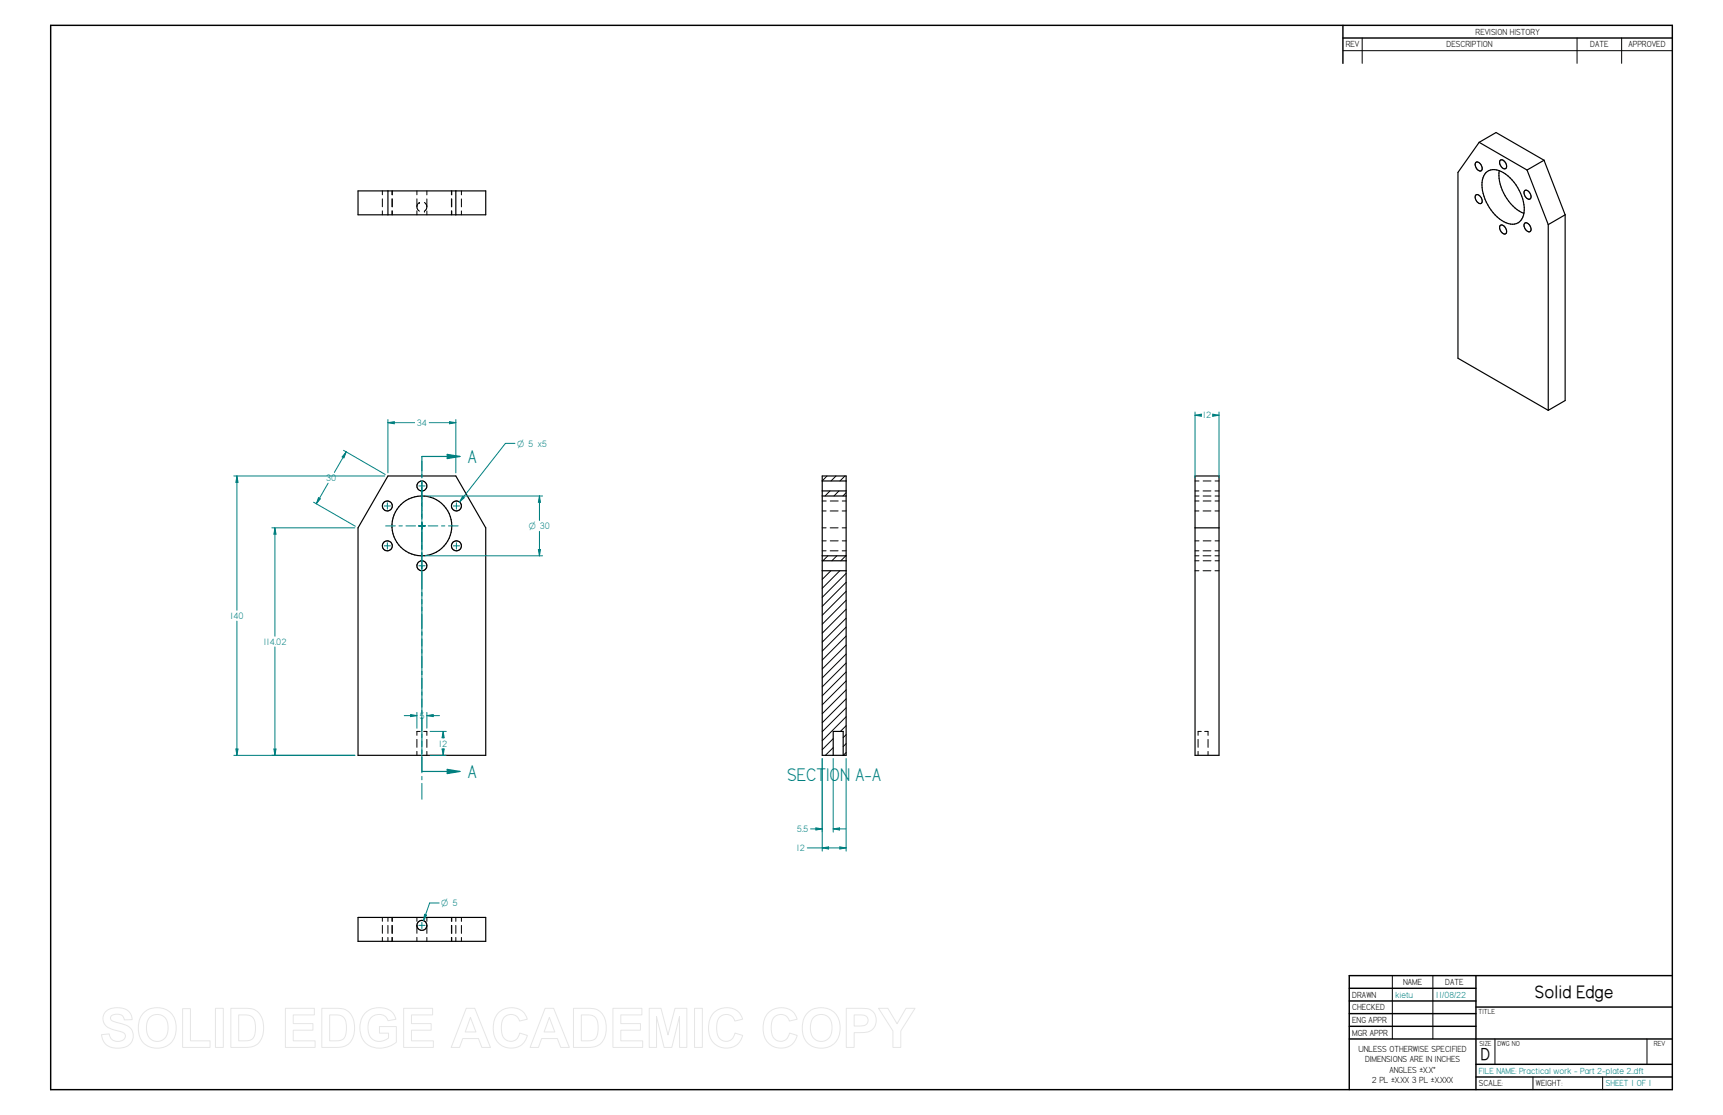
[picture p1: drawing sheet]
<svg xmlns="http://www.w3.org/2000/svg" width="864mm" height="559mm" viewBox="0 0 864 559" stroke-linecap="round" stroke-linejoin="round" font-family="sans-serif">
<g fill="none" stroke="#000" stroke-width=".72">
<path d="M25 13h813v533h-813zM673 13v19M673 19h165M676 495h64M740 489v57M838 489h-162v57M676 502h64M676 508h64M676 514h64M740 505h98M676 521h162M740 533h98"/>
<path d="M740 540h98"/>
</g>
<g fill="none" stroke="#000" stroke-width=".5">
<path d="M683 19v13M790 19v13M813 19v13M673 25h165M192 96v2M192 100v4M196 96v2M196 100v4M197 96v2M197 100v4M209 96v2M209 100v4"/>
<path d="M214 96v2M214 100v4M226 96v2M226 100v4M231 96v2M231 100v4M192 106v2M196 106v2M197 106v2M209 104l1 2M209 106v2M210 101h.1"/>
<path d="M210 101l-1 3M213 106h.1M213 101l1 3M214 106v2M214 104l-1 2M226 106v2M231 106v2M599 246h2M599 256h2M599 249h2M599 241h2M599 251h2"/>
<path d="M603 246h4M603 256h4M603 249h4M603 241h4M603 251h4M609 246h2M609 256h2M609 249h2M609 241h2M609 251h2M599 279h2M599 276h2"/>
<path d="M599 271h2M603 279h4M603 276h4M603 271h4M609 279h2M609 276h2M609 271h2M599 286h2M599 281h2M603 286h4M603 281h4M609 286h2"/>
<path d="M609 281h2M209 371v4M209 377v2M211 367h-2v2M212 367h2v2M214 371v4M214 377v2M600 371v4M600 377v2M602 367h-2v2M604 367h1v2M605 371v4"/>
<path d="M605 377v2M192 460v2M194 460v2M196 460v2M197 460v2M209 460v2M214 460v2M226 460v2M228 460v2M231 460v2M192 464v4M192 470v2"/>
<path d="M194 464v4M194 470v2M196 464v4M196 470v2M197 464v4M197 470v2M209 464v4M209 470v2M214 464v4M214 470v2M226 464v4M226 470v2"/>
<path d="M228 464v4M228 470v2M231 464v4M231 470v2M698 489v32M718 489v32M749 521v12M768 540v6M803 540v6M825 521v12"/>
</g>
<g fill="none" stroke="#000" stroke-width=".59">
<path d="M741 71l24 14M741 71l-10 15v94l45 26M741 71l9-5 24 14M179 96h64v12h-64zM194 96v12M228 96v12M740 98a2.5 2.5 0 0 1 2 1 2.5 2.5 0 0 1 0 3 3 3 0 0 1-2-4zM740 82a2.5 2.5 0 0 1 2 1 2.5 2.5 0 0 1 0 3 3 3 0 0 1-2-4zM745 87a9 9 0 0 1 12 2 20 20 0 0 1 6 21 7 7 0 0 1-11 0 21 21 0 0 1-8-22zM751 86a22 22 0 0 0 13 21M752 80a2.5 2.5 0 0 1 3 2 2.5 2.5 0 0 1-1 3 3 3 0 0 1-2-5zM764 95a2.7 2.7 0 0 1 3 2 2.7 2.7 0 0 1 0 3 3 3 0 0 1-3-5z"/>
<path d="M765 85l11 28M774 80l-9 5M774 80l10 28M755 114a1.5 1.5 0 0 1 0 2 1.5 1.5 0 0 1-2 1 2.6 2.6 0 0 1 0-4l2 1M764 112a2.7 2.7 0 0 1 3 1 2.7 2.7 0 0 1 0 3 3 3 0 0 1-3-4zM776 113v93M784 108v93l-8 5M784 108l-8 5M194 239h34l15 26v114h-64v-114zM599 239h12v140h-12zM599 265h12M179 460h64v12h-64z"/>
<circle cx="194" cy="254" r="2.5"/>
<circle cx="211" cy="244" r="2.5"/>
<circle cx="229" cy="254" r="2.5"/>
<circle cx="194" cy="274" r="2.5"/>
<circle cx="211" cy="264" r="15"/>
<circle cx="229" cy="274" r="2.5"/>
<circle cx="211" cy="284" r="2.5"/>
<circle cx="211" cy="464" r="2.5"/>
</g>
<path d="M258 222h-5l-23 30M232 249h1l-3 3z" fill="none" stroke="#008080" stroke-width=".5"/>
<path d="M232 249h1l-3 3z" fill="#008080"/>
<path d="M194 210v27M225 211l3 1h-3zM228 210v27" fill="none" stroke="#008080" stroke-width=".5"/>
<path d="M225 211l3 1h-3z" fill="#008080"/>
<path d="M194 212l4-1v1z" fill="none" stroke="#008080" stroke-width=".5"/>
<path d="M194 212l4-1v1z" fill="#008080"/>
<path d="M194 212h14M215 212h13M172 226l21 12M157 252l21 12M160 249l1 1-2 2z" fill="none" stroke="#008080" stroke-width=".5"/>
<path d="M160 249l1 1-2 2z" fill="#008080"/>
<path d="M174 226l-2 3h-1z" fill="none" stroke="#008080" stroke-width=".5"/>
<path d="M174 226l-2 3h-1z" fill="#008080"/>
<path d="M174 226l-6 11M164 242l-5 10M136 265h42M138 265v3h-1zM136 379h42" fill="none" stroke="#008080" stroke-width=".5"/>
<path d="M138 265v3h-1z" fill="#008080"/>
<path d="M137 375h1v4z" fill="none" stroke="#008080" stroke-width=".5"/>
<path d="M137 375h1v4z" fill="#008080"/>
<path d="M117 239h76M119 239v3h-1zM138 265v54M138 324v55M117 379h61" fill="none" stroke="#008080" stroke-width=".5"/>
<path d="M119 239v3h-1z" fill="#008080"/>
<path d="M118 375h1v4z" fill="none" stroke="#008080" stroke-width=".5"/>
<path d="M118 375h1v4z" fill="#008080"/>
<path d="M599 207v32M608 208h3l-3 1zM611 207v32M119 239v67M119 311v68" fill="none" stroke="#008080" stroke-width=".5"/>
<path d="M608 208h3l-3 1z" fill="#008080"/>
<path d="M599 208h3v1z" fill="none" stroke="#008080" stroke-width=".5"/>
<path d="M599 208h3v1z" fill="#008080"/>
<path d="M599 208h3M608 208h3M216 379h8M216 367h8M222 375h1l-1 4z" fill="none" stroke="#008080" stroke-width=".5"/>
<path d="M222 375h1l-1 4z" fill="#008080"/>
<path d="M222 367l1 3h-1z" fill="none" stroke="#008080" stroke-width=".5"/>
<path d="M222 367l1 3h-1z" fill="#008080"/>
<path d="M209 357v8M214 359l3-1v1zM214 357v8M222 367v3M222 375v4" fill="none" stroke="#008080" stroke-width=".5"/>
<path d="M214 359l3-1v1z" fill="#008080"/>
<path d="M206 358l3 1h-3z" fill="none" stroke="#008080" stroke-width=".5"/>
<path d="M206 358l3 1h-3z" fill="#008080"/>
<path d="M203 359h6M214 359h6M213 458l1 1-2 2zM220 453h-5l-3 8" fill="none" stroke="#008080" stroke-width=".5"/>
<path d="M213 458l1 1-2 2z" fill="#008080"/>
<path d="M213 249h59M213 279h59M270 275h1l-1 4z" fill="none" stroke="#008080" stroke-width=".5"/>
<path d="M270 275h1l-1 4z" fill="#008080"/>
<path d="M270 249l1 3h-1z" fill="none" stroke="#008080" stroke-width=".5"/>
<path d="M270 249l1 3h-1z" fill="#008080"/>
<path d="M270 249v12M270 266v13" fill="none" stroke="#008080" stroke-width=".5"/>
<g fill="none" stroke="#008080" stroke-width=".59">
<path d="M211 238v1M231 229h-20v7M211 241v15M211 258v1M211 261v14M211 277v2M211 281v14M211 297v2M211 300v15M211 317v1M211 320v15M211 336v2"/>
<path d="M211 340v14M211 356v2M211 360v14M211 376v2M211 379v8"/>
</g>
<path d="M224 228l7 1-7 1z" fill="#008080"/>
<path d="M224 228l7 1-7 1zM211 387h20" fill="none" stroke="#008080" stroke-width=".59"/>
<path d="M224 386l7 1-7 1z" fill="#008080"/>
<path d="M224 386l7 1-7 1z" fill="none" stroke="#008080" stroke-width=".59"/>
<g fill="none" stroke="#000" stroke-width=".5">
<path d="M415 239l-3 2M419 239l-2 2M424 239l-3 2M412 256h2M412 251h2M416 246l-2 3M416 256h4M416 251h4M420 246l-2 3M422 256h2M422 251h2M424 247l-2 2"/>
<path d="M412 265h2M412 276h2M412 271h2M415 279l-3 2M416 265h4M416 276h4M416 271h4M419 279l-2 2M422 265h2M422 276h2M422 271h2M424 279l-3 2"/>
<path d="M416 286l-4 4M421 286l-9 9M424 287l-12 12M424 292l-12 12M424 296l-12 12M424 301l-12 12M424 305l-12 12M424 310l-12 12M424 314l-12 12M424 319l-12 12M424 323l-12 12M424 328l-12 12"/>
<path d="M424 332l-12 12M424 337l-12 12M424 341l-12 12M424 346l-12 12M424 350l-12 12M424 355l-12 12M424 359l-12 12M418 370l-6 6M418 375l-4 4M424 364l-3 3M424 377l-1 2M424 368l-1 2"/>
<path d="M424 373l-1 1"/>
</g>
<path d="M412 239h12v140h-12zM412 249h12M412 241h12M412 246h12M412 279h12M412 281h12M412 286h12M423 379v-12h-5v12" fill="none" stroke="#000" stroke-width=".59"/>
<path d="M412 380v37M418 380v37M409 415h3l-3 1z" fill="none" stroke="#008080" stroke-width=".5"/>
<path d="M409 415h3l-3 1z" fill="#008080"/>
<path d="M418 415h3v1z" fill="none" stroke="#008080" stroke-width=".5"/>
<path d="M418 415h3v1z" fill="#008080"/>
<path d="M412 380v47M424 380v47M406 415h6M418 415h6M412 425l3-1v1z" fill="none" stroke="#008080" stroke-width=".5"/>
<path d="M412 425l3-1v1z" fill="#008080"/>
<path d="M421 424l3 1h-3z" fill="none" stroke="#008080" stroke-width=".5"/>
<path d="M421 424l3 1h-3z" fill="#008080"/>
<g fill="none" stroke="#008080" stroke-width=".5">
<path d="M211 231v8M193 254h3M194 252v3M210 244h3M211 241v19M227 254h3M229 252v3M193 274h3M193 264h5M194 272v3M200 264h2M203 264h5"/>
<path d="M211 266v16M211 262v3M213 264h-3M215 264h4M221 264h2M225 264h5M227 274h3M229 272v3M210 284h3M211 287v16M211 282v3M211 304v2"/>
<path d="M211 308v16M211 326v1M211 329v16M211 347v1M211 350v16M211 368v2M211 371v16M211 389v2M211 393v8M405 425h19M210 464h3M211 462v3"/>
</g>
<g fill="none" stroke="#e6e6e6" stroke-width=".5">
<path d="M53 507a9 9 0 0 1 13 2v2h-4a4 4 0 0 0-3-3 4 4 0 0 0-4 2 4 4 0 0 0 5 3 7 7 0 0 1 7 7 9 9 0 0 1-15 3l-1-4 4-1a4 4 0 0 0 3 4 4 4 0 0 0 5-3l-2-2a13 13 0 0 1-9-5v-3zM72 508a10 10 0 0 1 12-1 10 10 0 0 1 4 11 10 10 0 0 1-12 7 10 10 0 0 1-6-13zM75 510a6 6 0 0 1 7-1 6 6 0 0 1 2 7 5 5 0 0 1-6 6 5 5 0 0 1-5-7l1-3zM92 506h3v16h10v3h-13zM108 505h4v20h-4zM116 505h7a9 9 0 0 1 9 11 8 8 0 0 1-9 9h-7zM120 509h1a5 5 0 0 1 7 6 5 5 0 0 1-4 7h-4zM143 505h15v4h-11v4h10v3h-10v6h11v3h-15zM161 505h7a9 9 0 0 1 10 11 8 8 0 0 1-9 9h-8zM165 509h2a5 5 0 0 1 7 6 5 5 0 0 1-5 7h-4zM183 508a10 10 0 0 1 15 1v2l-4 1a5 5 0 0 0-7-3 5 5 0 0 0-3 7 6 6 0 0 0 4 6 6 6 0 0 0 7-2v-2h-5v-4h9v8a11 11 0 0 1-12 3 11 11 0 0 1-7-10l1-4zM202 505h15v4h-11v4h10v3h-10v6h11v3h-15z"/>
<path d="M234 505h4l8 20h-4l-2-5h-8l-2 5h-4zM236 510l3 7h-6zM250 508a9 9 0 0 1 14 3l-4 1a5 5 0 0 0-5-3 5 5 0 0 0-4 5 6 6 0 0 0 6 8l2-2 1-2 4 1a9 9 0 0 1-10 6 9 9 0 0 1-7-11 10 10 0 0 1 3-6zM273 505h4l8 20h-4l-2-5h-8l-1 5h-4zM275 510l3 7h-5zM287 505h8a9 9 0 0 1 9 11 8 8 0 0 1-9 9h-8zM291 509h2a5 5 0 0 1 7 6 5 5 0 0 1-4 7h-5zM307 505h15v4h-11v4h10v3h-10v6h11v3h-15zM325 505h6l4 14 3-14h6v20h-3v-16l-4 16h-4l-4-16v16h-4zM348 505h4v20h-4zM358 508a9 9 0 0 1 14 3l-4 1a5 5 0 0 0-5-3 5 5 0 0 0-4 5 6 6 0 0 0 6 8l2-2 1-2 4 1a9 9 0 0 1-11 6 9 9 0 0 1-6-11 10 10 0 0 1 3-6zM385 508a9 9 0 0 1 15 3l-4 1a5 5 0 0 0-6-3 5 5 0 0 0-3 5 6 6 0 0 0 5 8l2-2 2-2 4 1a9 9 0 0 1-11 6 9 9 0 0 1-6-11 10 10 0 0 1 2-6z"/>
<path d="M405 508a10 10 0 0 1 12-1 10 10 0 0 1 4 11 10 10 0 0 1-13 7 10 10 0 0 1-6-13zM408 510a6 6 0 0 1 7-1 6 6 0 0 1 2 7 5 5 0 0 1-6 6 5 5 0 0 1-5-7l1-3zM424 505h6a7 7 0 0 1 9 4 7 7 0 0 1-8 9h-3v7h-4zM428 509h2a4 4 0 0 1 5 3l-2 2h-5zM440 505h5l5 8 4-8h5l-8 12v8h-3v-8z"/>
</g>
<g font-size="10.4" fill="#008080">
<text x="235" y="232">A</text>
<text x="235" y="390">A</text>
<text x="395" y="391">SECTION A-A</text>
</g>
<text font-size="10" x="769" y="500">Solid Edge</text>
<text font-size="9.7" x="742" y="531">D</text>
<g font-size="5.2" fill="#008080">
<text x="603" y="210">12</text>
<text x="209" y="213">34</text>
<text x="163" y="241">30</text>
<text x="115" y="310">140</text>
<text x="132" y="323">114.02</text>
<text x="210" y="360">5</text>
<text x="220" y="374">12</text>
<text x="399" y="417">5.5</text>
<text x="399" y="427">12</text>
</g>
<g font-size="5">
<text x="740" y="17">REVISION HISTORY</text>
<text x="674" y="24">REV</text>
<text x="725" y="24">DESCRIPTION</text>
<text x="797" y="24">DATE</text>
<text x="816" y="24">APPROVED</text>
<text x="703" y="494">NAME</text>
<text x="724" y="494">DATE</text>
<text x="678" y="500">DRAWN</text>
<text x="678" y="506">CHECKED</text>
<text x="678" y="513">ENG APPR</text>
<text x="678" y="519">MGR APPR</text>
<text x="681" y="527">UNLESS OTHERWISE SPECIFIED</text>
<text x="684" y="532">DIMENSIONS ARE IN INCHES</text>
<text x="696" y="538">ANGLES ±X.X°</text>
<text x="688" y="543">2 PL ±X.XX 3 PL ±X.XXX</text>
<text x="741" y="544">SCALE:</text>
<text x="770" y="544">WEIGHT:</text>
</g>
<g font-size="5" fill="#008080">
<text x="699" y="500">kietu</text>
<text x="720" y="500">11/08/22</text>
<text x="741" y="538">FILE NAME: Practical work - Part 2-plate 2..dft</text>
<text x="805" y="544">SHEET 1 OF 1</text>
</g>
<g font-size="4.9" fill="#008080">
<text x="259" y="224">O 5 x5</text>
<text x="265" y="265">O 30</text>
<text x="221" y="454">O 5</text>
</g>
<g font-size="4.1">
<text x="741" y="508">TITLE</text>
<text x="742" y="524">SIZE</text>
<text x="751" y="524">DWG NO</text>
<text x="829" y="524">REV</text>
</g>
</svg>
